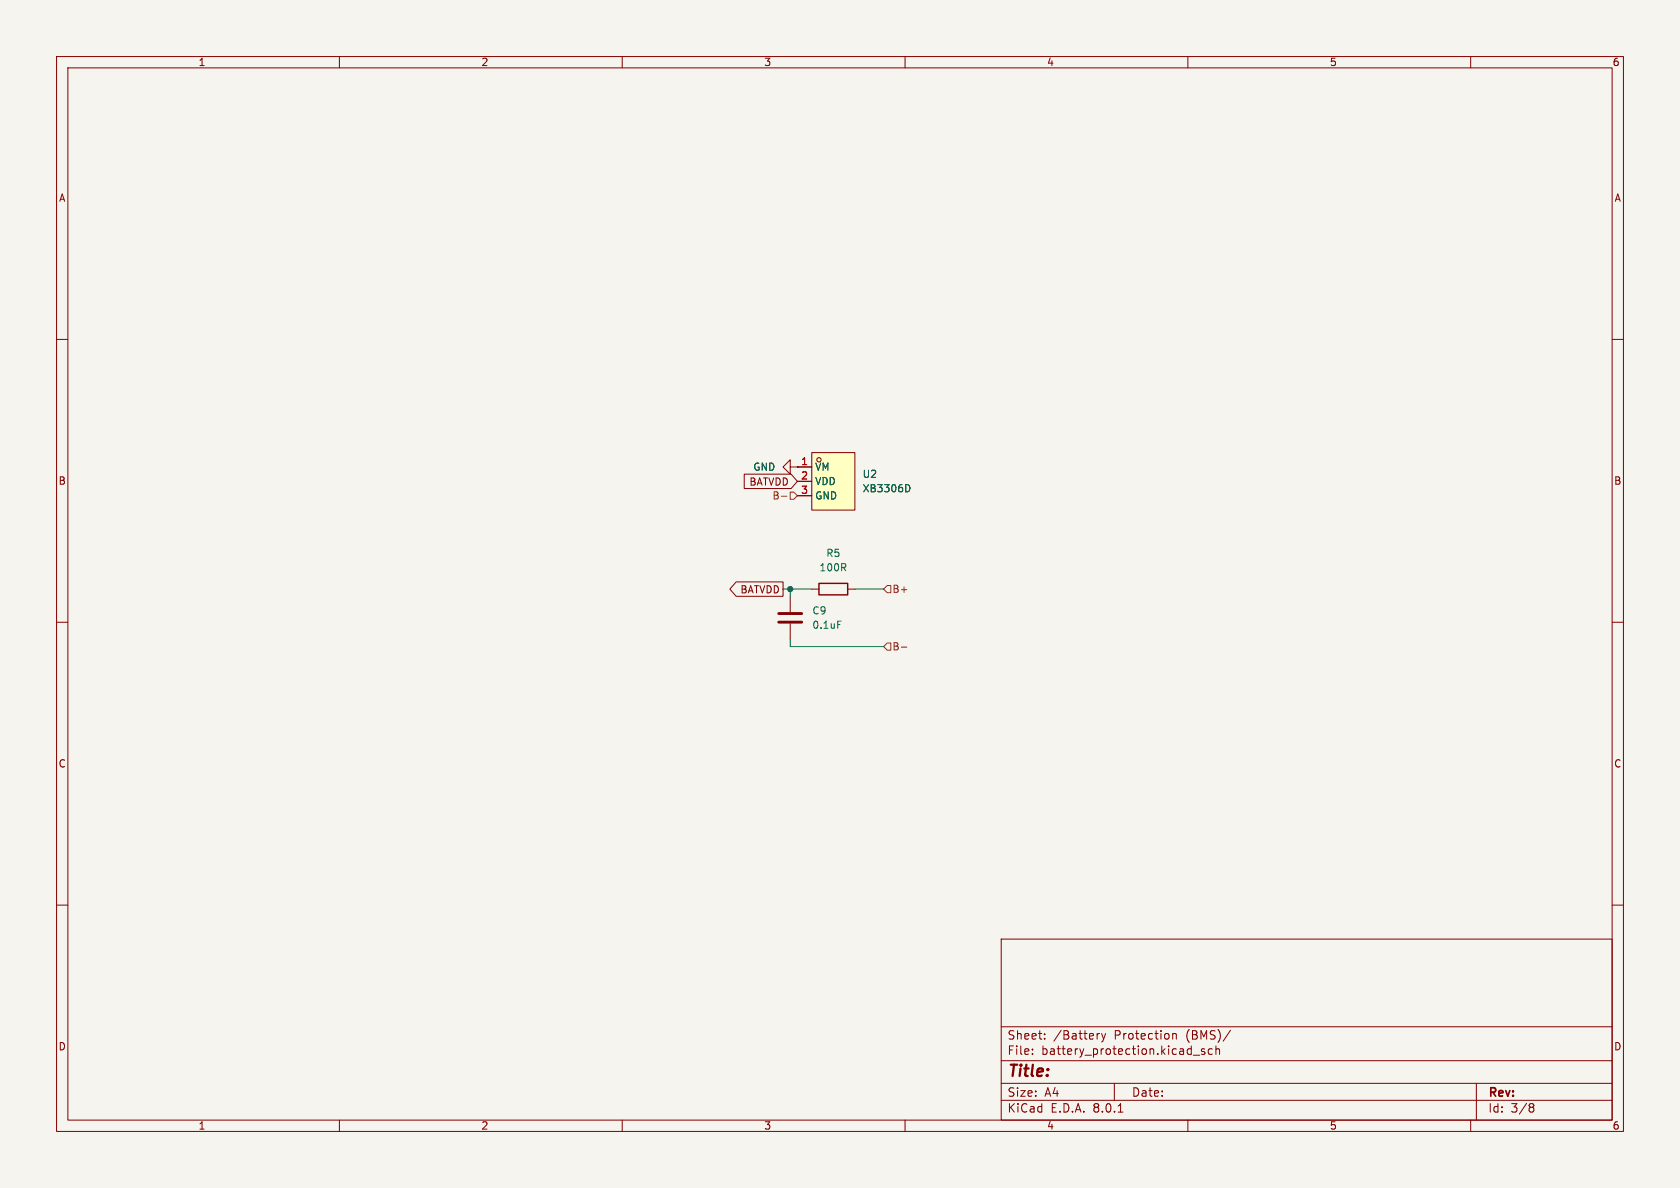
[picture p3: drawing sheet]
<svg xmlns="http://www.w3.org/2000/svg" width="297mm" height="210mm" viewBox="0 0 297 210" stroke-linecap="round" stroke-linejoin="round" font-family="sans-serif">
<path d="M0 0h297v210h-297z" fill="#f5f4ef" stroke="#f5f4ef" stroke-width=".18"/>
<g fill="none" stroke="#840000" stroke-width=".18">
<path d="M10 10h277v190h-277zM12 12h273v186h-273zM60 10v2M110 10v2M160 10v2M210 10v2M260 10v2M10 60h2M285 60h2M10 110h2M139.7 105.4v2.8M139.7 110.2v2.8"/>
<path d="M285 110h2M10 160h2M285 160h2M177 166h108v32h-108zM60 198v2M110 198v2M160 198v2M177 194.5h108M177 191.5h108M177 187.5h108M177 181.5h108M182.5 186.3v.1"/>
<path d="M182.5 185.5v.1M184.7 183.6v.1M184.7 182.8v.1M194.4 182.7l-.3 .1M194.7 182.7l.4 1M195.1 183.7l-.1 .4-.3 .1M195.5 182.7l-.4 1M197 191.5v3M197.7 196.6h.8M207.3 182.8l.2-.1 .4 .1 .1 .9M207.3 182.7v1M210 198v2"/>
<path d="M211 186.5h1.1M213 185.5l-.4-.1-.2 .2 .1 .2 .5 .2v.3h-.6M214.3 185.5l-.4-.1-.3 .3v.4l.1 .2h.6M215 185.5l.2-.1 .3 .1 .1 .9M215 184.9v1.5M217.5 182.1l-1.3 2M260 198v2M261 191.5v6.5M270.6 195.1h.3l.3 .3-.3 .3M270.6 195.7h.3M270.9 195.7l.2 .2 .1 .4-.3 .3h-.3"/>
</g>
<path d="M137.7 108.5h4M137.7 110h4" fill="none" stroke="#840000" stroke-width=".51"/>
<path d="M148.1 109.8h.6" fill="none" stroke="#006464" stroke-width=".18"/>
<path d="M143.5 80h7.6v10.2h-7.6z" fill="#ffffc2"/>
<g fill="none" stroke="#840000" stroke-width=".18">
<path d="M131.6 83.8h8.3l1.1 1.3-1.1 1.3h-8.3zM139.7 82.6v-1.3l-1.3 1.3 1.3 1.2v-1.2h1.3M141 82.6h.1M141 82.6h2.5M141 85.1h2.5M141 87.6h2.5M143.5 80h7.6v10.2h-7.6zM130.1 102.9h8.3v2.5h-8.3l-1.1-1.3zM143.5 104.1h1.3M149.9 104.1h1.2"/>
<circle cx="144.8" cy="81.3" r=".38"/>
</g>
<path d="M160.4 85.7a.68 .68 0 0 1 .5 .6 .68 .68 0 0 1-.5 .6" fill="none" stroke="#006464" stroke-width=".18"/>
<path d="M144.8 103.1h5.1v2.1h-5.1z" fill="none" stroke="#840000" stroke-width=".25"/>
<path d="M138.1 87.7h1M139.7 87h.6l.7 .6-.7 .7h-.6zM156.8 113.7h.7v1.2h-.7l-.6-.6zM156.8 103.5h.7v1.3h-.7l-.6-.7zM159.3 114.4h1" fill="none" stroke="#725600" stroke-width=".18"/>
<path d="M138.4 104.1h5.1M139.7 113v1.3h16.5M139.7 104.1v1.3M151.1 104.1h5.1" fill="none" stroke="#009600" stroke-width=".18"/>
<circle cx="139.7" cy="104.1" r=".46" fill="#009600" stroke="#009600" stroke-width=".18"/>
<text font-size="2.8" fill="#840000" x="178" y="190.9">Title:</text>
<g font-size="2.1" fill="#840000">
<text x="178" y="184">Sheet:</text>
<text x="186.2" y="184">/Battery</text>
<text x="197" y="184">Protection</text>
<text x="209.8" y="184">(BMS)/</text>
<text x="178" y="186.7">File:</text>
<text x="184.1" y="186.7">battery_protection.kicad_sch</text>
<text x="178" y="196.9">KiCad</text>
<text x="178" y="194.1">Size:</text>
<text x="184.7" y="194.1">A4</text>
<text x="185.7" y="196.9">E.D.A.</text>
<text x="193.3" y="196.9">8.0.1</text>
<text x="200" y="194.1">Date:</text>
<text x="263" y="194.3">Rev:</text>
<text x="263" y="196.9">Id:</text>
<text x="267.1" y="196.9">3/8</text>
</g>
<g font-size="1.8" fill="#840000">
<text x="35" y="11.9">1</text>
<text x="85" y="11.9">2</text>
<text x="135" y="11.9">3</text>
<text x="185" y="11.9">4</text>
<text x="235" y="11.9">5</text>
<text x="285" y="11.9">6</text>
<text x="10.3" y="35.9">A</text>
<text x="285.3" y="35.9">A</text>
<text x="10.3" y="85.9">B</text>
<text x="132.4" y="86">BATVDD</text>
<text x="285.3" y="85.9">B</text>
<text x="130.8" y="105.1">BATVDD</text>
<text x="10.3" y="135.9">C</text>
<text x="285.3" y="135.9">C</text>
<text x="10.3" y="185.9">D</text>
<text x="285.3" y="185.9">D</text>
<text x="35" y="199.9">1</text>
<text x="85" y="199.9">2</text>
<text x="135" y="199.9">3</text>
<text x="185" y="199.9">4</text>
<text x="235" y="199.9">5</text>
<text x="285" y="199.9">6</text>
</g>
<g font-size="1.8" fill="#006464">
<text x="133.1" y="83.4">GND</text>
<text x="144" y="83.4">VM</text>
<text x="144" y="86">VDD</text>
<text x="144" y="88.5">GND</text>
<text x="152.4" y="87.2">XB3306D</text>
<text x="152.4" y="84.7">U2</text>
<text x="144.8" y="101.2">100R</text>
<text x="146" y="98.7">R5</text>
<text x="143.5" y="108.8">C9</text>
<text x="143.5" y="111.4">0.1uF</text>
</g>
<g font-size="1.8" fill="#a90000">
<text x="141.5" y="82.3">1</text>
<text x="141.5" y="84.8">2</text>
<text x="141.5" y="87.4">3</text>
</g>
<g font-size="1.8" fill="#725600">
<text x="136.5" y="88.5">B-</text>
<text x="157.7" y="105">B+</text>
<text x="157.7" y="115.2">B-</text>
</g>
</svg>
